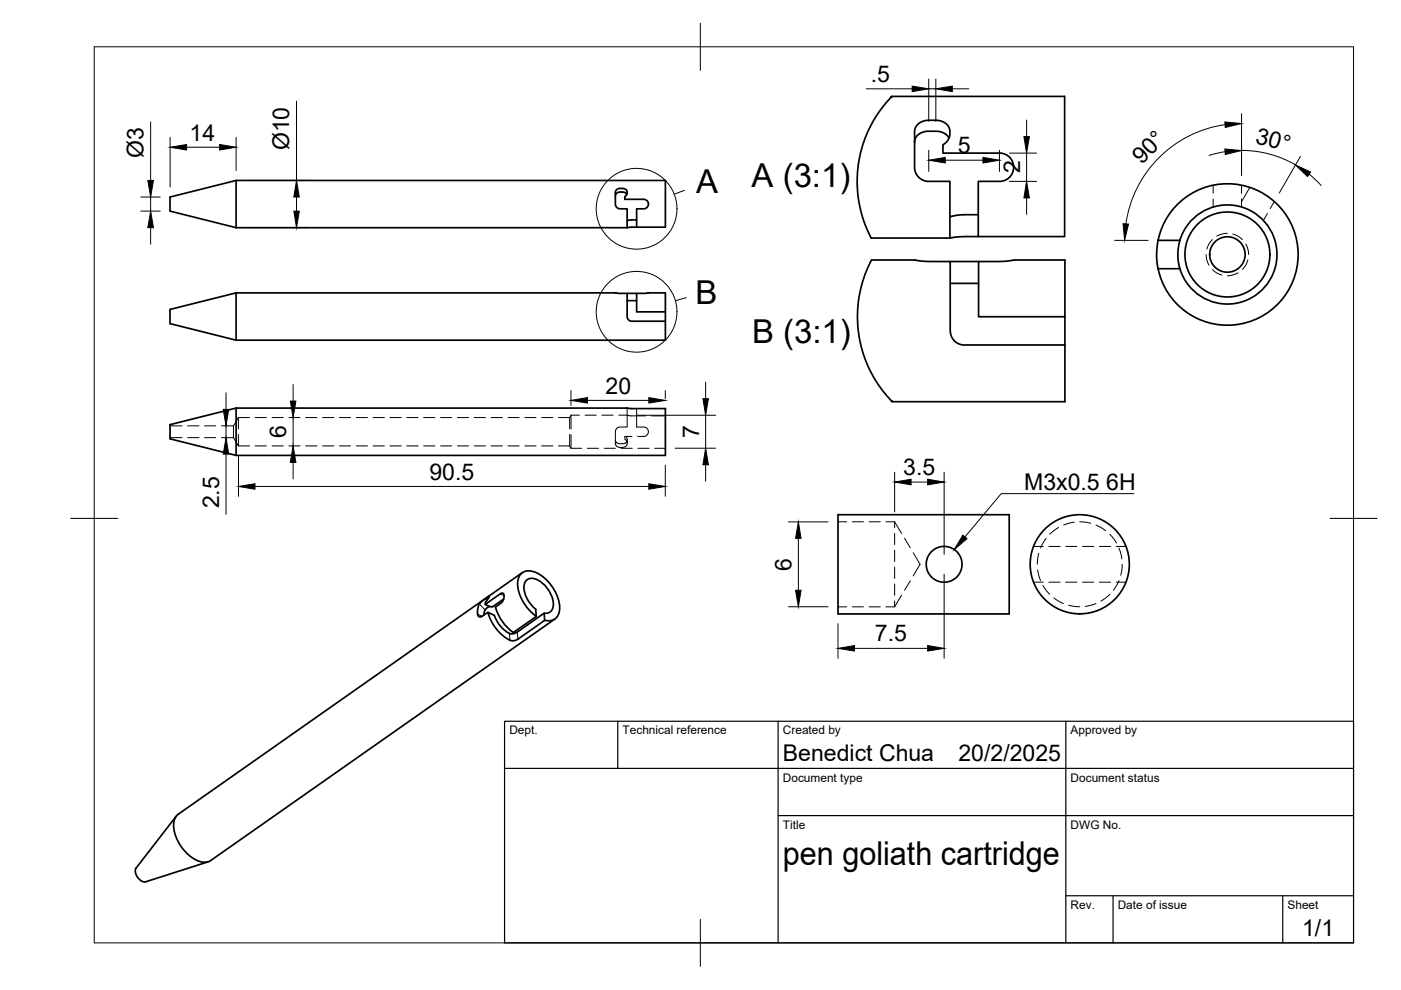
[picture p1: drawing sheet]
<svg xmlns="http://www.w3.org/2000/svg" width="297mm" height="210mm" viewBox="0 0 297 210" stroke-linecap="round" stroke-linejoin="round" font-family="sans-serif">
<!-- layer: Visible -->
<g fill="none" stroke="#000" stroke-width=".36">
<path d="M50.1 38.3h91v9.9l-8.1 .1M50.1 38.3v10M50.1 38.3l-14.1 3.5v3l14.1 3.5M201.2 29.3l-.6-.8-1-.5-.9-.2h-2.1l-1.2 .3-.8 .5-.5 .8-.2 .8M50.1 48.3h82.9M132.9 41.2l-.6-.4-.9-.1-.7 .3-.2 .5M135 48.2v-3.9h1.6l.4-.2 .4-.5v-.7l-.4-.5-.4-.1h-4.1v-.6l.4-.6v-.7l-.6-.4h-1l-.5 .1-.3 .5v2.9l.2 .4 .5 .3 1.8 .1v4M135 46.6l-2 .2M201.5 55.4h6M207.4 50.2v-11.7h4.8l1.2-.4 .8-.7 .6-1.1 .1-1.1-.3-1.2-.5-.6-.7-.6-1.2-.3h-12.3v-1.8l1.1-.9 .4-1.2v-1.2l-.3-.7-.5-.4-1.5-.7-2.4-.1-1.5 .4-1 .9-.3 1v7.9l.4 1.3 .8 .8 1.2 .6 5.1 .1v12l2.9-.3h21.4v-29.8h-36.6l-1.9 2.2-1.9 2.8-1.7 3.5-1.1 3.3-.7 4.1v3.3l.4 3.5 1 3.8 1.4 3.4 .1 .2h16.7M207.4 45.5h-3.6l-2.4 .5M207.5 55.4h5.2l2.2-.3h10.9v12.1h-18.3z"/>
<path d="M245.2 54l.3 3h4.6l-.4-2.3a10.5 10.5 0 0 1 14.4-10.5 10.5 10.5 0 0 1 3.2 17.5 10.5 10.5 0 0 1-17.1-4.7M245.5 51h4.6M245.5 51l-.3 3M245.5 51a15 15 0 0 1 23.1-9.5 15 15 0 0 1 0 24.9 15 15 0 0 1-23.1-9.4M50.1 62.1l82.9 .1v5l.3 .7 .5 .2h7.3M50.1 62.1v10M50.1 62.1l-14.1 3.5v3l14.1 3.5M133 63.7h2M133 62.2h2M135 62.2l6.1-.1v4h-6.1zM141.1 66.1v6h-91M201.5 60.1h6"/>
<path d="M225.8 67.2v18h-36.6l-1.9-2.1-1.5-2.2-2.2-4.2-.8-2.6-.6-2.4-.3-2.3-.1-2.8 .3-3.3 .6-2.8 .7-2.4 1.4-3h9.2l2.3 .3h5.2v14.8l.3 1.4 .9 1 .6 .3 .9 .2h21.6M50.1 86.5l91 .1v10h-91M50.1 86.5v10.1M50.1 86.5l-14.1 3.5v3l14.1 3.6M177.7 109.1h36.3v21.1h-36.3zM101.2 130.2l.3 .5 .4 .1 1.5-1 1.4 .7 .6 1.3a6.4 6.4 0 0 0 2.6 2.5M101.6 128l-.3 .8v1.4M103.4 129.8a8.8 8.8 0 0 0 5 6.1l.6-.1 .8-.3 5.7-4-.1-1.5-5.8 4-1 .4-.6-.1M103.6 126.7l-.6 .9-.1 .5M103.6 126.7l.1-.3-1.2 .8-.9 .9M103.7 128.6l-.7 .6a1.4 1.4 0 0 0-.4 1.2M105 128.7a10 10 0 0 0 3.8 5.4l4.9-3.4-.1-1.5a6.1 6.1 0 0 1-2.4-5.4 1.75 1.75 0 0 1 2.7-.9 6.2 6.2 0 0 1 3.4 5.7 1.58 1.58 0 0 1-1.9 1.4"/>
<path d="M106.8 127l-2.4 1.7-.5-.1-1.1-.4 3.3-2.4h.5l.3 .5-.3 1.1-.3 .4-1.3 .9M110.7 121.4l-72.9 51.2a3.7 3.7 0 0 0-.7 4.2 8.9 8.9 0 0 0 5.7 6l1.3-.1 .6-.3M113.7 130.7a8.8 8.8 0 0 1-3.9-7.8 2.3 2.3 0 0 1 3.2-1.8 8.8 8.8 0 0 1 5.6 8.5 2.3 2.3 0 0 1-3.1 1.9M117.6 131.2l-72.9 51.2M37.4 173.1l-8.6 11a2.27 2.27 0 0 0 2.1 2.9l13.2-4.3"/>
<circle cx="260.2" cy="54" r="9"/>
<circle cx="260.2" cy="54" r="3.8"/>
<circle cx="200.2" cy="119.7" r="3.8"/>
<circle cx="228.9" cy="119.6" r="10.5"/>
</g>
<!-- layer: Hidden -->
<g fill="none" stroke="#000" stroke-width=".21">
<path d="M257.2 39.3v1.7M263.2 39.3v1.7M265 39.7l-1.8 3.1M255.7 54l.2 1.2 .4 1M257 50.8a4 4 0 0 0-1.1 2M257 57.2l1.1 .8 1 .3M257.2 42.2v1.7M260.2 49.5l-.9 .1-1.3 .5M261.4 49.6l.9 .4 1.1 .8M262.5 57.8l-1.4 .6-.9 .1M263.2 42.2v1.7M264.1 51.7l.5 1.1 .1 1.2"/>
<path d="M264.6 55.1v.1a4.1 4.1 0 0 1-1.2 1.9M268.7 45.3l-.8 1.5M270.2 42.7l-.9 1.5M36 90.3h2.6M36 92.8h2.6M39.8 90.3h2.4M39.8 92.8h2.4M43.4 90.3h2.3M43.4 92.8h2.3M46.9 90.3h2.6M46.9 92.8h2.6M49.5 90.3v2.5"/>
<path d="M49.5 92.8l1 1.7M50.5 92.1v2.4M50.5 88.5v2.4M50.5 88.5l-1 1.8M50.5 94.5h2.4M50.5 88.5h2.4M54.1 94.5h2.4M54.1 88.5h2.4M57.7 94.5h2.3M57.7 88.5h2.3M61.3 94.5h2.3M61.3 88.5h2.3"/>
<path d="M64.8 94.5h2.4M64.8 88.5h2.4M68.4 94.5h2.4M68.4 88.5h2.4M72 94.5h2.3M72 88.5h2.3M75.5 94.5h2.4M75.5 88.5h2.4M79.1 94.5h2.4M79.1 88.5h2.4M82.7 94.5h2.4M82.7 88.5h2.4"/>
<path d="M86.3 94.5h2.3M86.3 88.5h2.3M89.8 94.5h2.4M89.8 88.5h2.4M93.4 94.5h2.4M93.4 88.5h2.4M97 94.5h2.4M97 88.5h2.4M100.5 94.5h2.4M100.5 88.5h2.4M104.1 94.5h2.4M104.1 88.5h2.4"/>
<path d="M107.7 94.5h2.4M107.7 88.5h2.4M111.3 94.5h2.3M111.3 88.5h2.3M114.8 94.5h2.4M114.8 88.5h2.4M118.4 94.5h2.4M118.4 88.5h2.4M120.8 88.5v2.4M120.8 92.1v2.4M120.8 94.5l.3 .6M121.1 92.1v3"/>
<path d="M121.1 88v2.9M121.1 88l-.3 .5M121.1 95.1h2.2M121.1 88h1.8M124 88h2.4M124.5 95.1h2.4M127.6 88h2.4M128.1 95.1h2.4M130.5 93.3l.2 .5 .6 .3 1.1-.1 .4-.3 .2-.4M131.2 88l5.7 .2M131.7 95.1h2.3M133 86.5v4h-1.7l-.7 .5-.1 .4v2.7l.1 .4 .7 .4h.8l.6-.2 .3-.5v-1.2l-.3-.5"/>
<path d="M134 92.5h-1.5v.6l.3 .4 .2 .4M135 86.6v3.9l1.9 .1 .4 .3 .2 .5-.1 .6-.5 .5h-1.7M135.2 95.1h2.4M138.1 88.2h3M138.8 95.1h2.3M177.7 110.6h1.8M180.7 110.6h2.4M184.3 110.6h2.3M187.8 110.6h1.9M189.7 116.7v2.4M189.7 113.1v2.4M189.7 110.6v1.3"/>
<path d="M189.7 110.6l1.5 2.5M191.8 114.1l1.2 2.1M193.6 117.2l1.5 2.4-1.5 2.5M219.1 115.9h2.1M220.2 117.3l-.3 2.3M221.8 114.1l-1.2 2.1M222.4 115.9h2.4M224.5 111.8l-1.9 1.5M226 115.9h2.3M227.8 110.7l-2.3 .6M228.9 110.6l2.4 .3M229.5 115.9h2.4"/>
<path d="M232.4 111.3l2 1.2M233.1 115.9h2.4M235.3 113.3l1.4 1.8M236.7 115.9h2M237.2 116.2l.6 2.3M237.9 119.6l-.3 2.4M177.7 128.7h1.8M180.7 128.7h2.4M184.3 128.7h2.3M187.8 128.7h1.9M189.7 127.4v1.3M189.7 123.8v2.4"/>
<path d="M189.7 120.2v2.4M191.2 126.2l-1.5 2.5M193 123.1l-1.2 2.1M219.1 123.4h2.1M220 120.8l.6 2.3M221.1 124.1l1.5 1.9M222.4 123.4h2.4M223.4 126.8l2.1 1.2M226 123.4h2.3M226.6 128.3l2.3 .3M229.5 123.4h2.4M232.4 128l-2.3 .6"/>
<path d="M233.1 123.4h2.4M235.3 126l-1.9 1.5M236.7 123.4h2M237.2 123.1l-1.1 2"/>
</g>
<!-- layer: Visible Narrow -->
<path d="M101.2 130.2l1 .5M101.6 128.1l1.2 1.2M102.9 127l.3 .3M103.3 126.7l.2 .2M106.1 125.9l.7 .4M108 134.3l.1 1.5M109.7 134l.1 1.5" fill="none" stroke="#000" stroke-width=".21"/>
<!-- layer: BORDER -->
<path d="M20 9.9h267v190h-267zM148.5 4.9v10M15 109.9h10M282 109.9h10M148.5 194.9v10" fill="none" stroke="#000" stroke-width=".21"/>
<!-- layer: TITLEBLOCK -->
<path d="M107 152.9h180v47h-180zM131 152.9v10M165 152.9v47M226 152.9v47M107 162.9h180M165 172.9h122M226 189.9h61M236 189.9v10M272 189.9v10" fill="none" stroke="#000" stroke-width=".25"/>
<!-- layer: Detail Boundary -->
<g fill="none" stroke="#000" stroke-width=".21">
<path d="M145.1 40.4l-2.2 .8M145.5 63.1l-2.3 .7"/>
<circle cx="135" cy="44.3" r="8.6"/>
<circle cx="135" cy="66.1" r="8.6"/>
</g>
<!-- layer: FD_Dimensions -->
<g fill="none" stroke="#000" stroke-width=".21">
<path d="M183.7 18.8h9.7M196.9 16.7v9M196.9 18.8h1.5M198.4 16.7v9M201.9 18.8h3.5M31.9 25.9v12.4M36.1 29.1v10.6M39.6 31.2h7M50.1 29.1v7.1M52.2 38.3h12.8M62.9 21.5v16.8M196.9 31.9v4.5"/>
<path d="M200.4 34h8M211.9 31.9v4.5M214 38.5h5.8M214 32.5h5.8M217.7 25.5v3.5M217.7 32.5v6M259.7 32.2l-3.4 .8M259.7 26.4a24.8 24.8 0 0 0-21 21.1M263.2 24.1v13.1M263.2 31.9a22.9 22.9 0 0 1 11.5 3.1M275.7 33.2l-4.5 7.7M277.6 36.9l2.5 2.4"/>
<path d="M29.8 44.8h4.2M29.8 41.8h4.2M31.9 41.8v3M31.9 48.3v3.5M52.2 48.3h12.8M62.9 41.8v3M217.7 42v3.5M236.3 51h7.1M47.9 83.3v3.5M47.9 90.3v2.5M47.9 96.3v12.7M50.6 96.6v8.6"/>
<path d="M62.1 81.5v3.5M62.1 88.5v6M62.1 98v3.5M121.1 82.8v3.1M124.6 84.9h13M135.1 88h16.6M141.1 82.8v1.7M141.1 98.6v6.6M143.2 95h8.5M149.6 81v3.5M149.6 88v7M149.6 98.5v3.5"/>
<path d="M54.1 103.1h83.5M167.2 110.7h8.4M169.3 114.1v11.1M189.7 100.1v8.5M193.2 102.2h3.5M200.2 100.1v17.5M167.2 128.6h8.4M177.7 132.2v7.4M181.2 137.5h15.5M200.2 121.7v17.9"/>
</g>
<g fill="#000" stroke="#000" stroke-width=".21">
<path d="M193.4 18.3l3.5 .5-3.5 .6zM198.4 18.8l3.5-.5v1.1zM31.3 38.3h1.2l-.6 3.5zM36.1 31.2l3.5-.6v1.2zM46.6 30.6l3.5 .6-3.5 .6zM196.9 34l3.5-.6v1.2zM208.4 33.4l3.5 .6-3.5 .6zM217.1 29h1.1l-.5 3.5zM259.7 31.6l3.5 .3-3.4 .9zM259.7 25.9l3.5 .3-3.4 .8zM274.7 35l3.2 1.5-.7 .9zM31.9 44.8l.6 3.5h-1.2z"/>
<path d="M62.3 44.8h1.2l-.6 3.5zM62.9 38.3l.6 3.5h-1.2zM217.7 38.5l.5 3.5h-1.1zM238.1 47.4l1.2 .1-.9 3.5zM47.3 86.8h1.2l-.6 3.5zM47.9 92.8l.6 3.5h-1.2zM61.6 85h1.1l-.6 3.5zM62.1 94.5l.6 3.5h-1.1zM121.1 84.9l3.5-.6v1.2zM137.6 84.3l3.5 .6-3.5 .6zM149 84.5h1.2l-.6 3.5zM149.6 95l.6 3.5h-1.2z"/>
<path d="M50.6 103.1l3.5-.5v1.1zM137.6 102.6l3.5 .5-3.5 .6zM169.3 110.7l.5 3.4h-1.1zM189.7 102.2l3.5-.6v1.2zM196.7 101.6l3.5 .6-3.5 .6zM168.7 125.2h1.1l-.5 3.4zM177.7 137.5l3.5-.6v1.1zM196.7 136.9l3.5 .6-3.5 .5z"/>
</g>
<!-- layer: Hole Notes -->
<path d="M204.1 113.5l.9 .7-2.7 2.3z" fill="#000" stroke="#000" stroke-width=".21"/>
<path d="M240.4 104.7h-28.1l-7.7 9.1" fill="none" stroke="#000" stroke-width=".21"/>
<g font-size="7">
<text x="147.6" y="41">A</text>
<text x="159.3" y="39.7">A (3:1)</text>
<text x="147.5" y="64.4">B</text>
<text x="159.4" y="72.6">B (3:1)</text>
<text x="166" y="183.4">pen goliath cartridge</text>
</g>
<g font-size="4.9">
<text x="184.6" y="17.4">.5</text>
<text x="40.2" y="29.8">14</text>
<text x="30.4" y="33.6" transform="rotate(-90 30.4 33.6)">Ø3</text>
<text x="61.3" y="31.9" transform="rotate(-90 61.3 31.9)">Ø10</text>
<text x="203.1" y="32.5">5</text>
<text x="242.1" y="35" transform="rotate(-45 242.1 35)">90°</text>
<text x="266" y="30.3" transform="rotate(15 266 30.3)">30°</text>
<text x="216.3" y="36.8" transform="rotate(-90 216.3 36.8)">2</text>
<text x="128.4" y="83.4">20</text>
<text x="60.7" y="92.9" transform="rotate(-90 60.7 92.9)">6</text>
<text x="148.2" y="92.9" transform="rotate(-90 148.2 92.9)">7</text>
<text x="91.1" y="101.7">90.5</text>
<text x="191.5" y="100.7">3.5</text>
<text x="46.5" y="107.8" transform="rotate(-90 46.5 107.8)">2.5</text>
<text x="217.1" y="104">M3x0.5</text>
<text x="234.5" y="104">6H</text>
<text x="167.8" y="121" transform="rotate(-90 167.8 121)">6</text>
<text x="185.5" y="136">7.5</text>
<text x="166" y="161.4">Benedict Chua</text>
<text x="203.2" y="161.4">20/2/2025</text>
<text x="276.1" y="198.6">1/1</text>
</g>
<g font-size="2.5">
<text x="108" y="155.7">Dept.</text>
<text x="132" y="155.7">Technical reference</text>
<text x="166" y="155.7">Created by</text>
<text x="227" y="155.7">Approved by</text>
<text x="166" y="165.7">Document type</text>
<text x="227" y="165.7">Document status</text>
<text x="166" y="175.7">Title</text>
<text x="227" y="175.7">DWG No.</text>
<text x="227" y="192.7">Rev.</text>
<text x="237" y="192.7">Date of issue</text>
<text x="273" y="192.7">Sheet</text>
</g>
</svg>
